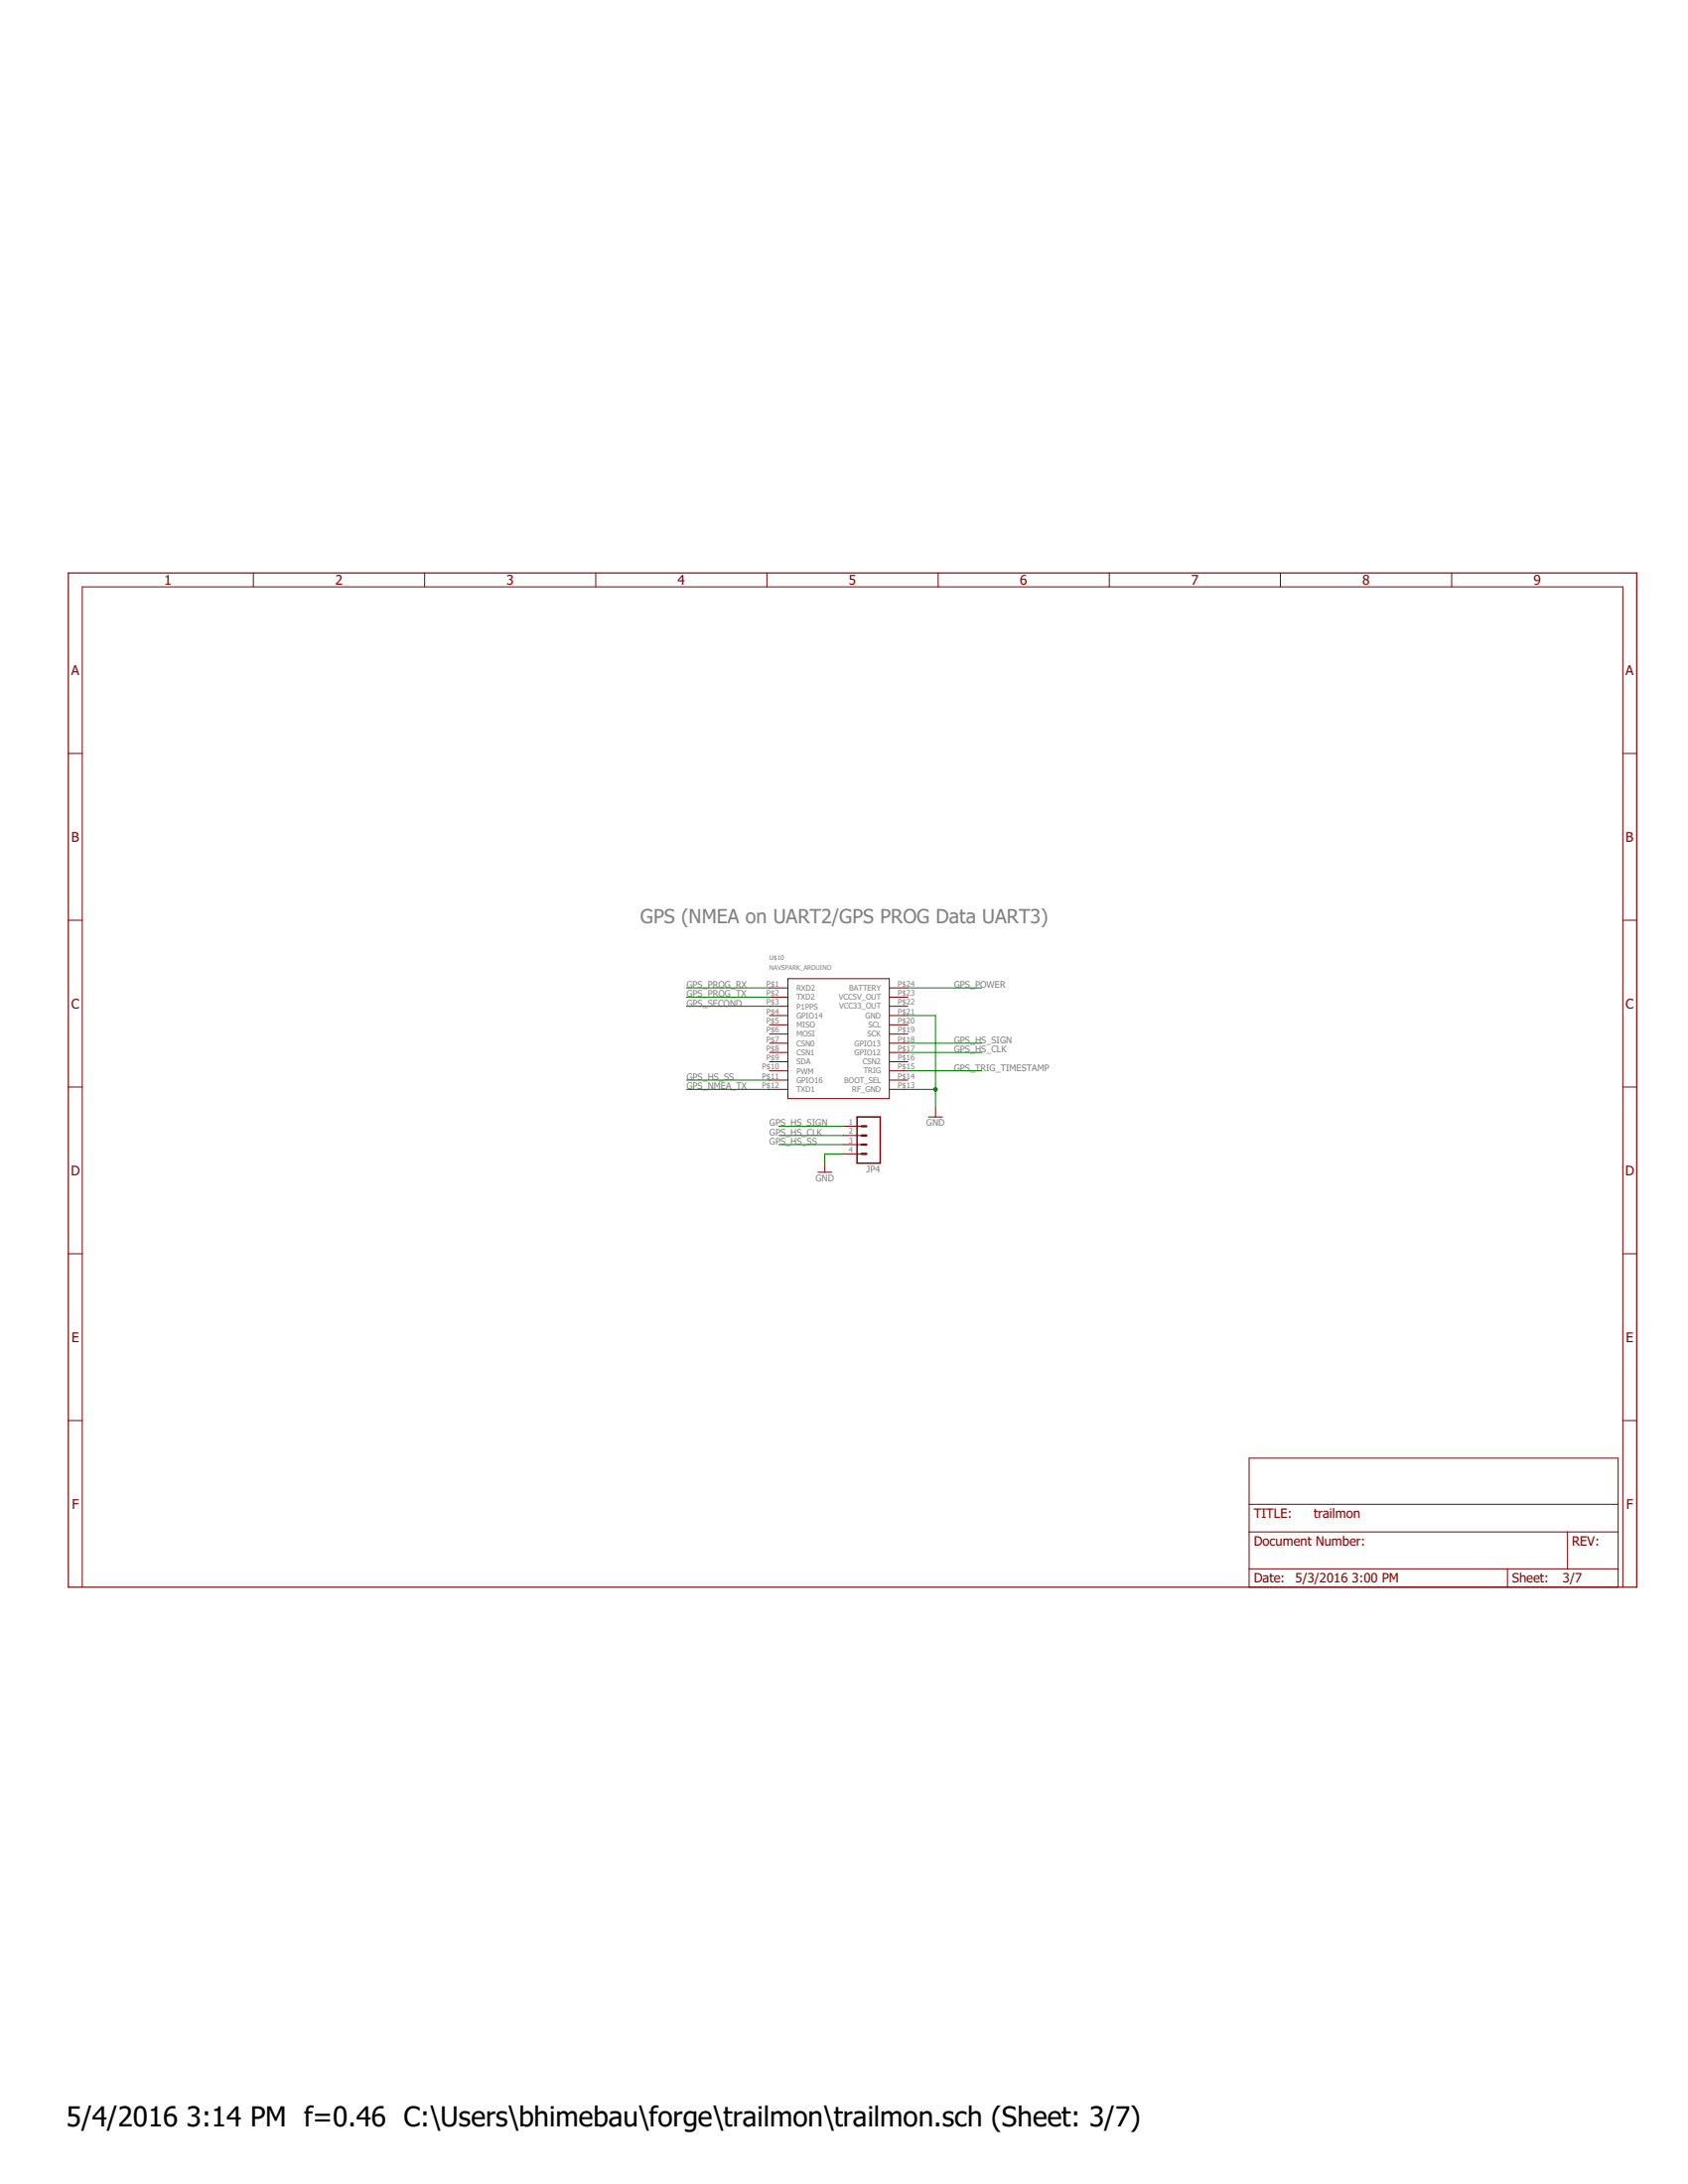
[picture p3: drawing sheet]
<svg xmlns="http://www.w3.org/2000/svg" width="216mm" height="279mm" viewBox="0 0 216 279" stroke-linecap="round" stroke-linejoin="round" font-family="sans-serif">
<path d="M8.7 73.3h200.6v129.8h-200.6z" fill="none" stroke="#800000" stroke-width=".15"/>
<g fill="none" stroke="#800000" stroke-width=".13">
<path d="M32.4 73.3v1.8M54.3 73.3v1.8M76.2 73.3v1.8M98.1 73.3v1.8M120 73.3v1.8M141.9 73.3v1.8M163.8 73.3v1.8M185.7 73.3v1.8M8.7 96.4h1.8M207.6 96.4h1.7M8.7 117.7h1.8M207.6 117.7h1.7"/>
<path d="M8.7 139.1h1.8M98.4 126.4h2.4M98.4 127.6h2.4M98.4 128.7h2.4M98.4 129.9h2.4M98.4 131.1h2.4M98.4 132.3h2.4M98.4 133.5h2.4M98.4 134.6h2.4M98.4 135.8h2.4M98.4 137h2.4M98.4 138.2h2.4"/>
<path d="M98.4 139.4h2.4M100.8 125.2h12.9v15.3h-12.9zM113.7 126.4h2.4M113.7 127.6h2.4M113.7 128.7h2.4M113.7 129.9h2.4M113.7 131.1h2.4M113.7 132.3h2.4M113.7 133.5h2.4M113.7 134.6h2.4M113.7 135.8h2.4M113.7 137h2.4"/>
<path d="M113.7 138.2h2.4M113.7 139.4h2.4M207.6 139.1h1.7M104.6 150h1.8M105.5 148.8v1.2M107.9 144.1h2.3M107.9 145.3h2.3M107.9 146.4h2.3M107.9 147.6h2.3M118.8 142.9h1.7M119.7 141.7v1.2M8.7 160.4h1.8"/>
<path d="M207.6 160.4h1.7M8.7 181.7h1.8M159.8 186.5h47.2v16.6h-47.2zM159.8 196h47.2M159.8 192.4h47.2M200.5 196v4.7M207.6 181.7h1.7M10.5 203.1v-128h197.1v128M159.8 200.7h47.2M192.8 200.7v2.4"/>
</g>
<path d="M109.6 142.9h3v5.9h-3z" fill="none" stroke="#800000" stroke-width=".19"/>
<path d="M110.2 146.4h.6M110.2 145.3h.6M110.2 144.1h.6M110.2 147.6h.6" fill="none" stroke="#800000" stroke-width=".3"/>
<g fill="none" stroke="#008000" stroke-width=".13">
<path d="M87.8 139.4h10.6M87.8 128.7h10.6M87.8 126.4h10.6M87.8 127.6h10.6M87.8 138.2h10.6M116.1 129.9h3.6v11.8M116.1 139.4h3.6M116.1 126.4h9.5M116.1 133.5h9.5M116.1 134.6h9.5M116.1 137h9.5M99.6 144.1h8.3"/>
<path d="M99.6 145.3h8.3M99.6 146.4h8.3M107.9 147.6h-2.4v1.2"/>
</g>
<circle cx="119.7" cy="139.4" r=".23" fill="#008000" stroke="#008000" stroke-width=".13"/>
<g font-size="3.5">
<text x="8.5" y="272">5/4/2016</text>
<text x="23.9" y="272">3:14 PM f=0.46 C:\Users\bhimebau\forge\trailmon\trailmon.sch (Sheet: 3/7)</text>
</g>
<text font-size="2.5" fill="#808080" x="81.9" y="118.1">GPS (NMEA on UART2/GPS PROG Data UART3)</text>
<g font-size="1.7" fill="#800000">
<text x="21" y="74.8">1</text>
<text x="42.9" y="74.8">2</text>
<text x="64.8" y="74.8">3</text>
<text x="86.7" y="74.8">4</text>
<text x="108.6" y="74.8">5</text>
<text x="130.5" y="74.8">6</text>
<text x="152.4" y="74.8">7</text>
<text x="174.3" y="74.8">8</text>
<text x="196.1" y="74.8">9</text>
<text x="9.1" y="86.3">A</text>
<text x="207.9" y="86.3">A</text>
<text x="9.1" y="107.7">B</text>
<text x="207.9" y="107.7">B</text>
<text x="9.1" y="129">C</text>
<text x="207.9" y="129">C</text>
<text x="9.1" y="150.3">D</text>
<text x="207.9" y="150.3">D</text>
<text x="9.2" y="171.7">E</text>
<text x="208" y="171.7">E</text>
<text x="9.2" y="193">F</text>
<text x="160.4" y="194.2">TITLE:</text>
<text x="160.4" y="197.8">Document Number:</text>
<text x="168" y="194.2">trailmon</text>
<text x="201.1" y="197.8">REV:</text>
<text x="208" y="193">F</text>
<text x="160.4" y="202.5">Date:</text>
<text x="165.7" y="202.5">5/3/2016</text>
<text x="172.9" y="202.5">3:00 PM</text>
<text x="193.4" y="202.5">Sheet:</text>
<text x="199.9" y="202.5">3/7</text>
</g>
<g font-size="1.2" fill="#808080">
<text x="87.8" y="128.7">GPS_SECOND</text>
<text x="87.8" y="127.6">GPS_PROG_TX</text>
<text x="87.8" y="126.4">GPS_PROG_RX</text>
<text x="122" y="126.4">GPS_POWER</text>
<text x="122" y="133.5">GPS_HS_SIGN</text>
<text x="122" y="134.6">GPS_HS_CLK</text>
<text x="122" y="137">GPS_TRIG_TIMESTAMP</text>
<text x="87.8" y="138.2">GPS_HS_SS</text>
<text x="87.8" y="139.4">GPS_NMEA_TX</text>
<text x="98.4" y="144.1">GPS_HS_SIGN</text>
<text x="98.4" y="145.3">GPS_HS_CLK</text>
<text x="98.4" y="146.4">GPS_HS_SS</text>
<text x="110.8" y="150">JP4</text>
<text x="118.5" y="144.1">GND</text>
<text x="104.3" y="151.2">GND</text>
</g>
<g font-size="1" fill="#808080">
<text x="98" y="126.2">P$1</text>
<text x="98" y="127.4">P$2</text>
<text x="98" y="128.6">P$3</text>
<text x="98" y="129.8">P$4</text>
<text x="98" y="130.9">P$5</text>
<text x="101.9" y="126.7">RXD2</text>
<text x="101.9" y="127.9">TXD2</text>
<text x="101.9" y="129.1">P1PPS</text>
<text x="101.9" y="130.3">GPIO14</text>
<text x="101.9" y="131.5">MISO</text>
<text x="107.3" y="127.9">VCC5V_OUT</text>
<text x="107.3" y="129.1">VCC33_OUT</text>
<text x="108.6" y="126.7">BATTERY</text>
<text x="110.7" y="130.3">GND</text>
<text x="111" y="131.4">SCL</text>
<text x="114.8" y="130.9">P$20</text>
<text x="114.8" y="129.8">P$21</text>
<text x="114.8" y="128.6">P$22</text>
<text x="114.8" y="127.4">P$23</text>
<text x="114.8" y="126.2">P$24</text>
<text x="97.5" y="136.8">P$10</text>
<text x="98" y="132.1">P$6</text>
<text x="98" y="133.3">P$7</text>
<text x="98" y="134.5">P$8</text>
<text x="98" y="135.7">P$9</text>
<text x="101.9" y="132.6">MOSI</text>
<text x="101.9" y="133.8">CSN0</text>
<text x="101.9" y="135">CSN1</text>
<text x="101.9" y="136.2">SDA</text>
<text x="101.9" y="137.4">PWM</text>
<text x="109.3" y="135">GPIO12</text>
<text x="109.3" y="133.8">GPIO13</text>
<text x="110.3" y="136.2">CSN2</text>
<text x="110.5" y="137.3">TRIG</text>
<text x="110.9" y="132.6">SCK</text>
<text x="114.8" y="136.8">P$15</text>
<text x="114.8" y="135.7">P$16</text>
<text x="114.8" y="134.5">P$17</text>
<text x="114.8" y="133.3">P$18</text>
<text x="114.8" y="132.1">P$19</text>
<text x="97.5" y="138">P$11</text>
<text x="97.5" y="139.2">P$12</text>
<text x="101.9" y="138.5">GPIO16</text>
<text x="101.9" y="139.7">TXD1</text>
<text x="108" y="138.5">BOOT_SEL</text>
<text x="108.6" y="143.9">1</text>
<text x="109" y="139.7">RF_GND</text>
<text x="114.8" y="139.2">P$13</text>
<text x="114.8" y="138">P$14</text>
<text x="108.6" y="145.1">2</text>
<text x="108.6" y="146.3">3</text>
<text x="108.6" y="147.5">4</text>
</g>
<g font-size=".8" fill="#808080">
<text x="98.4" y="124">NAVSPARK_ARDUINO</text>
<text x="98.4" y="122.8">U$10</text>
</g>
</svg>
